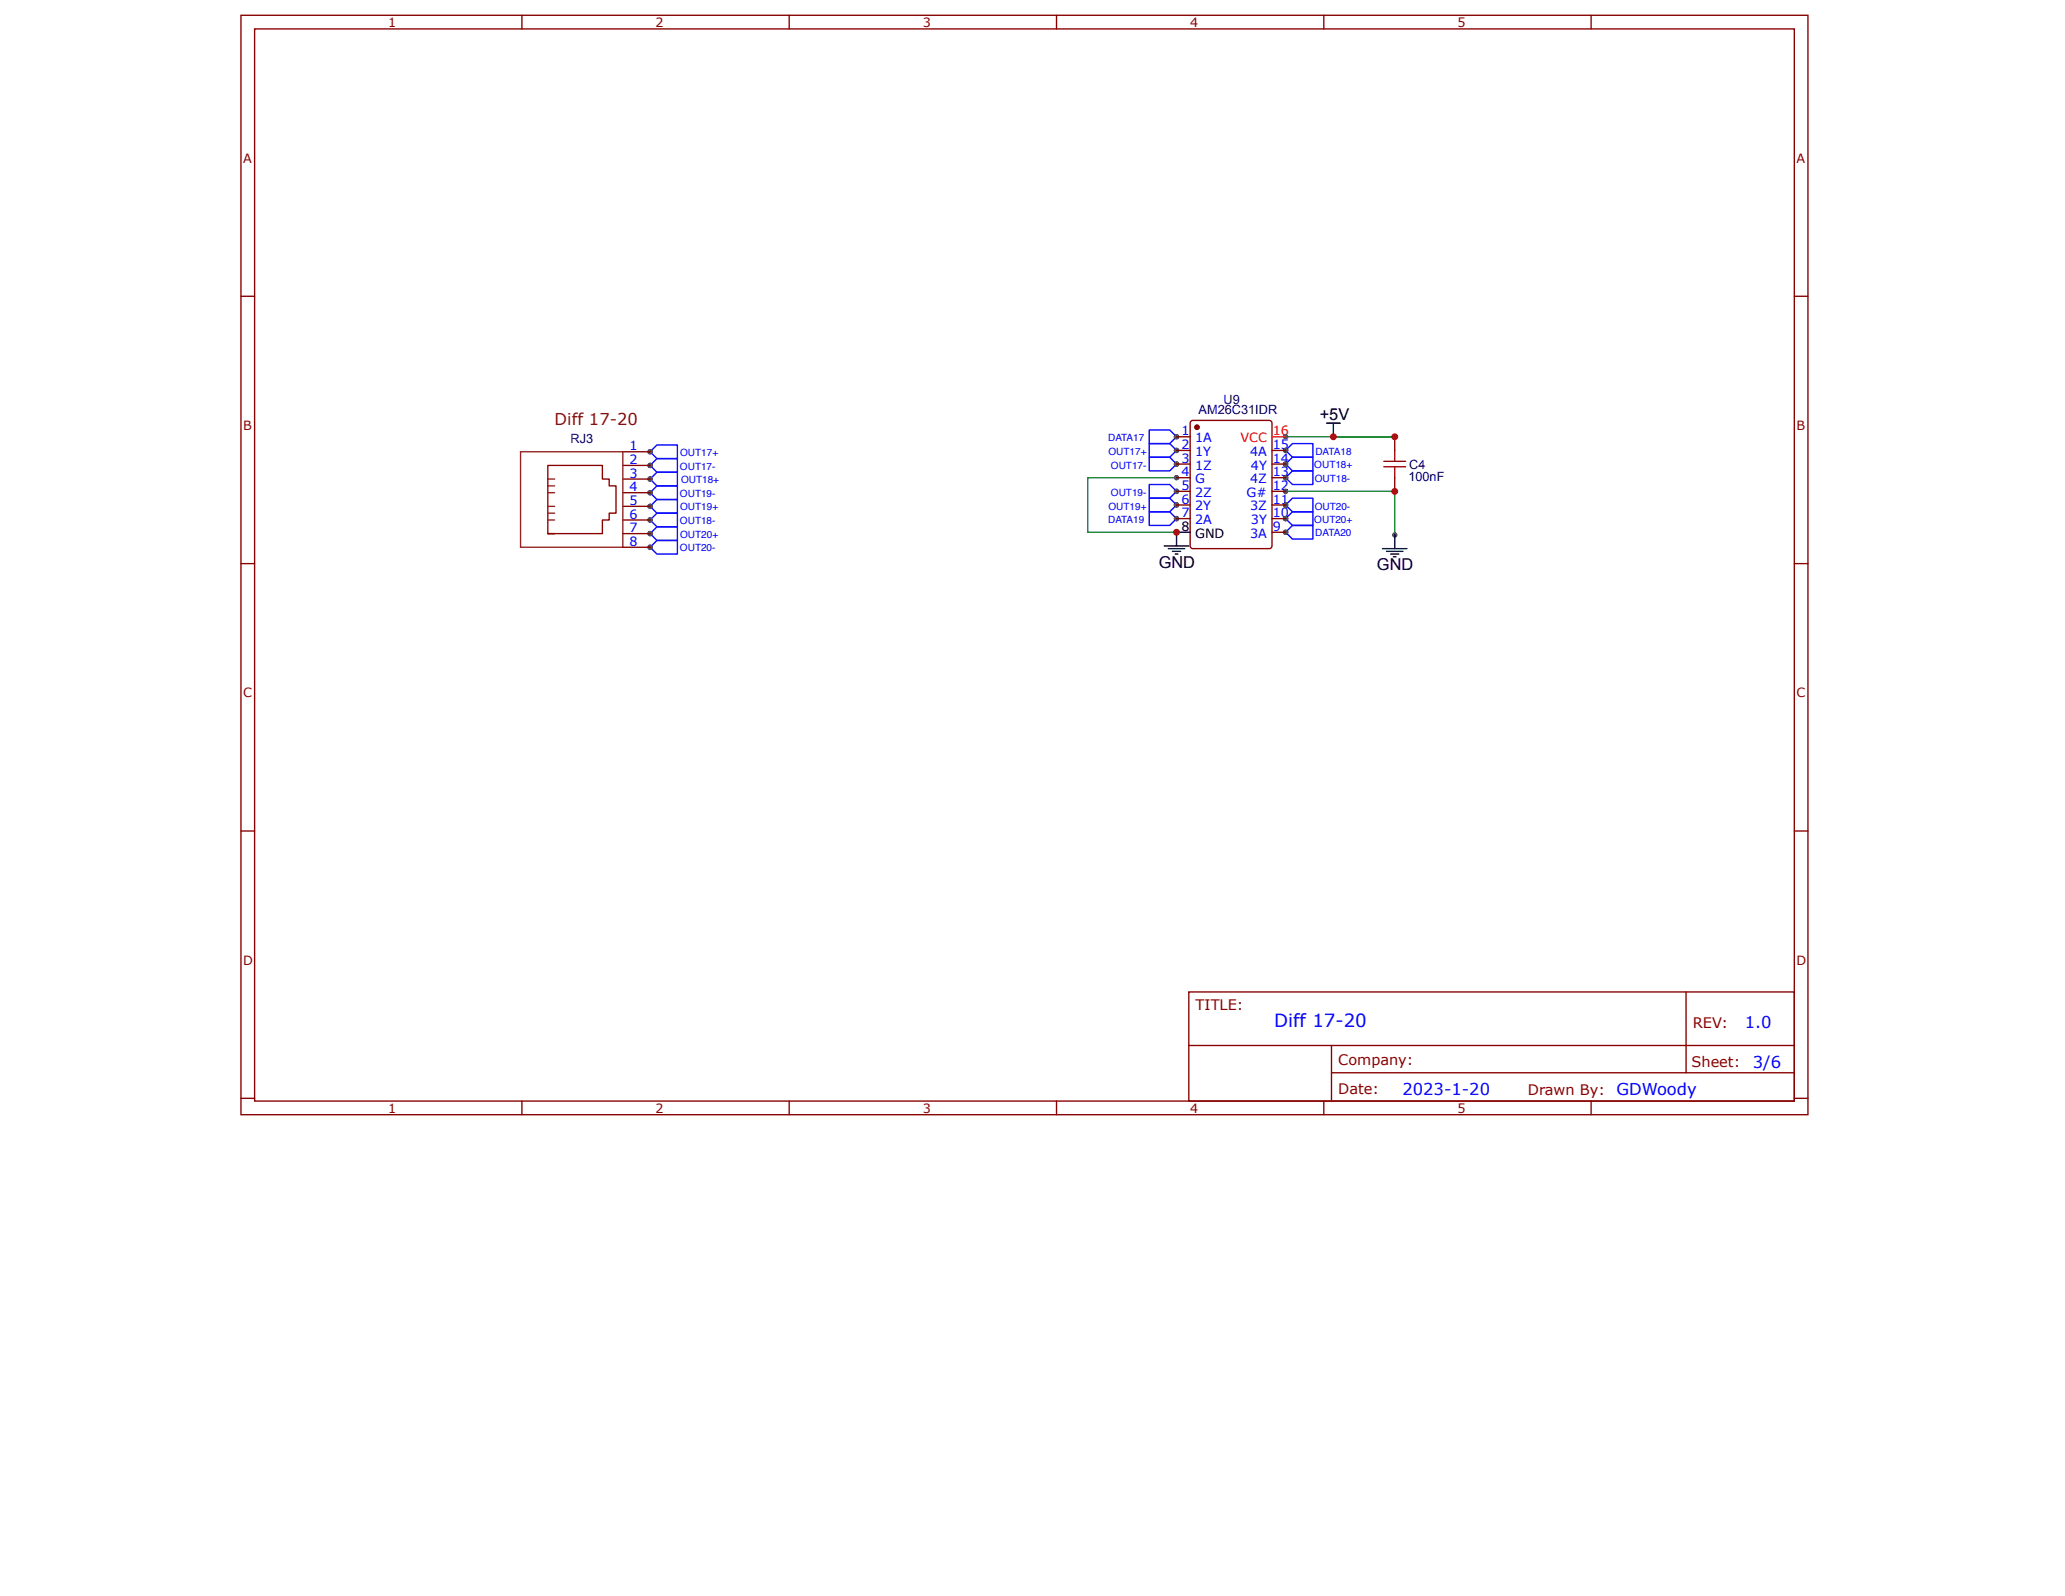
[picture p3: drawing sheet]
<svg xmlns="http://www.w3.org/2000/svg" width="279mm" height="216mm" viewBox="0 0 279 216" stroke-linecap="round" stroke-linejoin="round" font-family="sans-serif">
<path d="M173.9 59.1h14.8M173.9 66.5h14.8v5.9" fill="none" stroke="#080" stroke-width=".18"/>
<circle cx="180.4" cy="59.1" r=".37" fill="#4f4f4f"/>
<path d="M179.5 57.2h1.8M180.4 57.2v1.9" fill="none" stroke="#000" stroke-width=".18"/>
<circle cx="88" cy="74" r=".37" fill="#4f4f4f"/>
<path d="M88.9 73.1h2.8v1.9h-2.8l-.9-1z" fill="none" stroke="#00f" stroke-width=".18"/>
<circle cx="88" cy="72.2" r=".37" fill="#4f4f4f"/>
<path d="M88.9 71.3h2.8v1.8h-2.8l-.9-.9z" fill="none" stroke="#00f" stroke-width=".18"/>
<circle cx="88" cy="70.3" r=".37" fill="#4f4f4f"/>
<path d="M88.9 69.4h2.8v1.9h-2.8l-.9-1z" fill="none" stroke="#00f" stroke-width=".18"/>
<circle cx="88" cy="68.5" r=".37" fill="#4f4f4f"/>
<path d="M88.9 67.6h2.8v1.8h-2.8l-.9-.9z" fill="none" stroke="#00f" stroke-width=".18"/>
<circle cx="88" cy="66.7" r=".37" fill="#4f4f4f"/>
<path d="M88 66.7l.9-1h2.8v1.9h-2.8z" fill="none" stroke="#00f" stroke-width=".18"/>
<circle cx="88" cy="64.8" r=".37" fill="#4f4f4f"/>
<path d="M88 64.8l.9-.9h2.8v1.8h-2.8z" fill="none" stroke="#00f" stroke-width=".18"/>
<circle cx="88" cy="61.1" r=".37" fill="#4f4f4f"/>
<path d="M88 61.1l.9-.9h2.8v1.8h-2.8z" fill="none" stroke="#00f" stroke-width=".18"/>
<circle cx="88" cy="63" r=".37" fill="#4f4f4f"/>
<path d="M88 63l.9-1h2.8v1.9h-2.8z" fill="none" stroke="#00f" stroke-width=".18"/>
<circle cx="173.9" cy="64.6" r=".37" fill="#4f4f4f"/>
<path d="M174.9 63.7h2.7v1.8h-2.7l-1-.9z" fill="none" stroke="#00f" stroke-width=".18"/>
<circle cx="173.9" cy="62.8" r=".37" fill="#4f4f4f"/>
<path d="M174.9 61.9h2.7v1.8h-2.7l-1-.9z" fill="none" stroke="#00f" stroke-width=".18"/>
<circle cx="173.9" cy="70.2" r=".37" fill="#4f4f4f"/>
<path d="M174.9 69.2h2.7v1.9h-2.7l-1-.9z" fill="none" stroke="#00f" stroke-width=".18"/>
<circle cx="173.9" cy="68.3" r=".37" fill="#4f4f4f"/>
<path d="M174.9 67.4h2.7v1.8h-2.7l-1-.9z" fill="none" stroke="#00f" stroke-width=".18"/>
<circle cx="159.2" cy="66.5" r=".37" fill="#4f4f4f"/>
<path d="M155.5 65.5h2.8l.9 1-.9 .9h-2.8z" fill="none" stroke="#00f" stroke-width=".18"/>
<circle cx="159.2" cy="68.3" r=".37" fill="#4f4f4f"/>
<path d="M155.5 67.4h2.8l.9 .9-.9 .9h-2.8z" fill="none" stroke="#00f" stroke-width=".18"/>
<circle cx="159.2" cy="60.9" r=".37" fill="#4f4f4f"/>
<path d="M155.5 60h2.8l.9 .9-.9 1h-2.8z" fill="none" stroke="#00f" stroke-width=".18"/>
<circle cx="159.2" cy="62.8" r=".37" fill="#4f4f4f"/>
<path d="M155.5 61.9h2.8l.9 .9-.9 .9h-2.8z" fill="none" stroke="#00f" stroke-width=".18"/>
<circle cx="159.2" cy="59.1" r=".37" fill="#4f4f4f"/>
<path d="M155.5 58.2h2.8l.9 .9-.9 .9h-2.8z" fill="none" stroke="#00f" stroke-width=".18"/>
<circle cx="173.9" cy="60.9" r=".37" fill="#4f4f4f"/>
<path d="M173.9 60.9l1-.9h2.7v1.9h-2.7z" fill="none" stroke="#00f" stroke-width=".18"/>
<circle cx="159.2" cy="70.2" r=".37" fill="#4f4f4f"/>
<path d="M155.5 69.2h2.8l.9 1-.9 .9h-2.8z" fill="none" stroke="#00f" stroke-width=".18"/>
<circle cx="173.9" cy="72" r=".37" fill="#4f4f4f"/>
<path d="M174.9 71.1h2.7v1.8h-2.7l-1-.9z" fill="none" stroke="#00f" stroke-width=".18"/>
<path d="M180.4 59.1h8.3M159.2 64.6h-12v7.4h12" fill="none" stroke="#080" stroke-width=".18"/>
<g fill="none" stroke="#800" stroke-width=".18">
<path d="M32.6 2.1h212v148.7h-212zM34.4 3.9h208.4v145h-208.4zM70.6 2.1v1.8M106.8 2.1v1.8M142.9 2.1v1.8M179.1 2.1v1.8M215.3 2.1v1.8M32.6 40.1h1.8M242.8 40.1h1.8M32.6 76.2h1.8M242.8 76.2h1.8M32.6 112.4h1.8"/>
<path d="M242.8 112.4h1.8M160.8 134.2h82v14.7h-82zM228.1 134.2v10.9M32.6 148.6h1.8M70.6 148.9v1.9M106.8 148.9v1.9M142.9 148.9v1.9M160.9 141.4h81.8M179.1 148.9v1.9M180.2 145.1h62.5M180.2 141.4v7.4M215.3 148.9v1.9"/>
<path d="M242.8 148.6h1.8"/>
</g>
<circle cx="159.2" cy="72" r=".37" fill="#4f4f4f"/>
<path d="M157.5 73.8h3.3M158.1 74.2h2.2M158.6 74.6h1.1M159 75h.4M159.2 72v1.8" fill="none" stroke="#000" stroke-width=".18"/>
<path d="M187.2 62.4h3" fill="none" stroke="#a00000" stroke-width=".18"/>
<circle cx="188.7" cy="59.1" r=".37" fill="#4f4f4f"/>
<path d="M188.7 59.1v1.8" fill="none" stroke="#800" stroke-width=".18"/>
<path d="M187.2 63.1h3M188.7 63.1v1.5" fill="none" stroke="#a00000" stroke-width=".18"/>
<circle cx="188.7" cy="66.5" r=".37" fill="#4f4f4f"/>
<path d="M188.7 64.6v1.9" fill="none" stroke="#800" stroke-width=".18"/>
<path d="M188.7 60.9v1.5" fill="none" stroke="#a00000" stroke-width=".18"/>
<circle cx="162" cy="57.8" r=".28" fill="#800"/>
<g fill="none" stroke="#800" stroke-width=".18">
<path d="M161.1 57.1l.3-.2h10.3l.4 .2v16.7l-.2 .4h-10.5l-.3-.2z"/>
<circle cx="162" cy="57.8" r=".28"/>
</g>
<circle cx="162" cy="57.8" r=".28" fill="#800"/>
<circle cx="162" cy="57.8" r=".28" fill="none" stroke="#800" stroke-width=".18"/>
<circle cx="159.2" cy="59.1" r=".37" fill="#4f4f4f"/>
<path d="M159.2 59.1h1.8" fill="none" stroke="#800" stroke-width=".18"/>
<circle cx="159.2" cy="60.9" r=".37" fill="#4f4f4f"/>
<path d="M159.2 60.9h1.8" fill="none" stroke="#800" stroke-width=".18"/>
<circle cx="159.2" cy="62.8" r=".37" fill="#4f4f4f"/>
<path d="M159.2 62.8h1.8" fill="none" stroke="#800" stroke-width=".18"/>
<circle cx="159.2" cy="64.6" r=".37" fill="#4f4f4f"/>
<path d="M159.2 64.6h1.8" fill="none" stroke="#800" stroke-width=".18"/>
<circle cx="159.2" cy="66.5" r=".37" fill="#4f4f4f"/>
<path d="M159.2 66.5h1.8" fill="none" stroke="#800" stroke-width=".18"/>
<circle cx="159.2" cy="68.3" r=".37" fill="#4f4f4f"/>
<path d="M159.2 68.3h1.8" fill="none" stroke="#800" stroke-width=".18"/>
<circle cx="159.2" cy="70.2" r=".37" fill="#4f4f4f"/>
<path d="M159.2 70.2h1.8" fill="none" stroke="#800" stroke-width=".18"/>
<circle cx="159.2" cy="72" r=".37" fill="#4f4f4f"/>
<path d="M159.2 72h1.8" fill="none" stroke="#000" stroke-width=".18"/>
<circle cx="173.9" cy="72" r=".37" fill="#4f4f4f"/>
<path d="M172.1 72h1.8" fill="none" stroke="#800" stroke-width=".18"/>
<circle cx="173.9" cy="70.2" r=".37" fill="#4f4f4f"/>
<path d="M172.1 70.2h1.8" fill="none" stroke="#800" stroke-width=".18"/>
<circle cx="173.9" cy="68.3" r=".37" fill="#4f4f4f"/>
<path d="M172.1 68.3h1.8" fill="none" stroke="#800" stroke-width=".18"/>
<circle cx="173.9" cy="66.5" r=".37" fill="#4f4f4f"/>
<path d="M172.1 66.5h1.8" fill="none" stroke="#800" stroke-width=".18"/>
<circle cx="173.9" cy="64.6" r=".37" fill="#4f4f4f"/>
<path d="M172.1 64.6h1.8" fill="none" stroke="#800" stroke-width=".18"/>
<circle cx="173.9" cy="62.8" r=".37" fill="#4f4f4f"/>
<path d="M172.1 62.8h1.8" fill="none" stroke="#800" stroke-width=".18"/>
<circle cx="173.9" cy="60.9" r=".37" fill="#4f4f4f"/>
<path d="M172.1 60.9h1.8" fill="none" stroke="#800" stroke-width=".18"/>
<circle cx="173.9" cy="59.1" r=".37" fill="#4f4f4f"/>
<path d="M172.1 59.1h1.8" fill="none" stroke="#f00" stroke-width=".18"/>
<path d="M74.1 64.8h.9M74.1 65.7h.9" fill="none" stroke="#8d2323" stroke-width=".18"/>
<circle cx="88" cy="70.3" r=".37" fill="#4f4f4f"/>
<path d="M84.3 70.3h3.7" fill="none" stroke="#800" stroke-width=".18"/>
<circle cx="88" cy="68.5" r=".37" fill="#4f4f4f"/>
<path d="M84.3 68.5h3.7" fill="none" stroke="#800" stroke-width=".18"/>
<circle cx="88" cy="66.7" r=".37" fill="#4f4f4f"/>
<path d="M84.3 66.7h3.7" fill="none" stroke="#800" stroke-width=".18"/>
<circle cx="88" cy="64.8" r=".37" fill="#4f4f4f"/>
<path d="M84.3 64.8h3.7" fill="none" stroke="#800" stroke-width=".18"/>
<circle cx="88" cy="63" r=".37" fill="#4f4f4f"/>
<path d="M84.3 63h3.7" fill="none" stroke="#800" stroke-width=".18"/>
<circle cx="88" cy="61.1" r=".37" fill="#4f4f4f"/>
<path d="M74.1 72.2v-9.2h7.4v1.8h.9v.9h.9v3.7h-.9v.9h-.9v1.9h-7.4h.9M84.3 61.1h3.7" fill="none" stroke="#800" stroke-width=".18"/>
<path d="M70.4 61.1h13.9v12.9h-13.9zM74.1 66.7h.9M74.1 68.5h.9M74.1 69.4h.9M74.1 70.3h.9" fill="none" stroke="#8d2323" stroke-width=".18"/>
<circle cx="88" cy="72.2" r=".37" fill="#4f4f4f"/>
<path d="M84.3 72.2h3.7" fill="none" stroke="#800" stroke-width=".18"/>
<circle cx="88" cy="74" r=".37" fill="#4f4f4f"/>
<path d="M84.3 74h3.7" fill="none" stroke="#800" stroke-width=".18"/>
<circle cx="188.7" cy="72.4" r=".37" fill="#4f4f4f"/>
<path d="M187 74.2h3.4M187.6 74.6h2.2M188.2 75h1.1M188.5 75.3h.4M188.7 72.4v1.8" fill="none" stroke="#000" stroke-width=".18"/>
<circle cx="188.7" cy="59.1" r=".37" fill="#4f4f4f"/>
<circle cx="188.7" cy="59.1" r=".46" fill="#c00"/>
<circle cx="188.7" cy="66.5" r=".37" fill="#4f4f4f"/>
<circle cx="188.7" cy="66.5" r=".46" fill="#c00"/>
<circle cx="180.4" cy="59.1" r=".37" fill="#4f4f4f"/>
<circle cx="180.4" cy="59.1" r=".46" fill="#c00"/>
<circle cx="159.2" cy="72" r=".37" fill="#4f4f4f"/>
<circle cx="159.2" cy="72" r=".46" fill="#c00"/>
<text font-size="2.5" fill="#00f" x="172.4" y="138.9">Diff 17-20</text>
<text font-size="2.2" fill="#630" x="75" y="57.4">Diff 17-20</text>
<g font-size="2.2">
<text x="178.6" y="56.9">+5V</text>
<text x="156.8" y="76.8">GND</text>
<text x="186.3" y="77.2">GND</text>
</g>
<g font-size="2.2" fill="#00f">
<text x="236.1" y="139">1.0</text>
<text x="189.7" y="148.1">2023-1-20</text>
<text x="218.7" y="148.1">GDWoody</text>
<text x="237.2" y="144.4">3/6</text>
</g>
<g font-size="2" fill="#800">
<text x="161.8" y="136.6">TITLE:</text>
<text x="229.1" y="139">REV:</text>
<text x="181.1" y="148">Date:</text>
<text x="181.1" y="144">Company:</text>
<text x="206.7" y="148.1">Drawn By:</text>
<text x="228.9" y="144.3">Sheet:</text>
</g>
<g font-size="1.7" fill="#800">
<text x="52.5" y="3.6">1</text>
<text x="88.7" y="3.6">2</text>
<text x="124.9" y="3.6">3</text>
<text x="161" y="3.6">4</text>
<text x="197.2" y="3.6">5</text>
<text x="32.9" y="22">A</text>
<text x="243.1" y="22">A</text>
<text x="32.9" y="58.2">B</text>
<text x="243.1" y="58.2">B</text>
<text x="32.9" y="94.3">C</text>
<text x="243.1" y="94.3">C</text>
<text x="32.9" y="130.5">D</text>
<text x="243.1" y="130.5">D</text>
<text x="52.5" y="150.5">1</text>
<text x="88.7" y="150.5">2</text>
<text x="124.9" y="150.5">3</text>
<text x="161" y="150.5">4</text>
<text x="197.2" y="150.5">5</text>
</g>
<g font-size="1.7" fill="#000080">
<text x="77.2" y="59.9">RJ3</text>
<text x="162.2" y="56">AM26C31IDR</text>
<text x="165.6" y="54.6">U9</text>
<text x="190.6" y="65.1">100nF</text>
<text x="190.7" y="63.4">C4</text>
</g>
<g font-size="1.7" fill="#00f">
<text x="159.8" y="58.9">1</text>
<text x="161.7" y="59.8">1A</text>
<text x="85.2" y="64.6">3</text>
<text x="85.2" y="62.8">2</text>
<text x="85.2" y="60.9">1</text>
<text x="159.8" y="60.7">2</text>
<text x="159.8" y="62.6">3</text>
<text x="159.8" y="64.4">4</text>
<text x="161.7" y="61.7">1Y</text>
<text x="161.7" y="63.5">1Z</text>
<text x="161.7" y="65.4">G</text>
<text x="169.1" y="65.4">4Z</text>
<text x="169.1" y="61.7">4A</text>
<text x="169.3" y="63.5">4Y</text>
<text x="172.2" y="64.4">13</text>
<text x="172.2" y="62.6">14</text>
<text x="172.2" y="60.7">15</text>
<text x="85.2" y="70.2">6</text>
<text x="85.2" y="68.3">5</text>
<text x="85.2" y="66.5">4</text>
<text x="159.8" y="66.3">5</text>
<text x="159.8" y="68.1">6</text>
<text x="159.8" y="70">7</text>
<text x="161.7" y="67.2">2Z</text>
<text x="161.7" y="69">2Y</text>
<text x="161.7" y="70.9">2A</text>
<text x="168.7" y="67.2">G#</text>
<text x="169.1" y="69">3Z</text>
<text x="169.3" y="70.9">3Y</text>
<text x="172.2" y="71.8">9</text>
<text x="172.2" y="70">10</text>
<text x="172.2" y="68.1">11</text>
<text x="172.2" y="66.3">12</text>
<text x="85.2" y="72">7</text>
<text x="85.2" y="73.8">8</text>
<text x="169.1" y="72.7">3A</text>
</g>
<g font-size="1.7" fill="#f00">
<text x="167.8" y="59.8">VCC</text>
<text x="172.2" y="58.9">16</text>
</g>
<g font-size="1.7">
<text x="159.8" y="71.8">8</text>
<text x="161.7" y="72.7">GND</text>
</g>
<g font-size="1.4" fill="#00f">
<text x="149.9" y="59.7">DATA17</text>
<text x="92" y="63.5">OUT17-</text>
<text x="92" y="61.7">OUT17+</text>
<text x="92.1" y="65.3">OUT18+</text>
<text x="150" y="61.6">OUT17+</text>
<text x="150.3" y="63.4">OUT17-</text>
<text x="177.8" y="63.3">OUT18+</text>
<text x="177.9" y="65.3">OUT18-</text>
<text x="178" y="61.6">DATA18</text>
<text x="92" y="70.9">OUT18-</text>
<text x="92" y="67.2">OUT19-</text>
<text x="92" y="69">OUT19+</text>
<text x="149.9" y="70.8">DATA19</text>
<text x="150" y="69">OUT19+</text>
<text x="150.3" y="67.1">OUT19-</text>
<text x="177.8" y="70.7">OUT20+</text>
<text x="177.9" y="68.9">OUT20-</text>
<text x="92" y="74.6">OUT20-</text>
<text x="92" y="72.7">OUT20+</text>
<text x="177.9" y="72.6">DATA20</text>
</g>
</svg>
